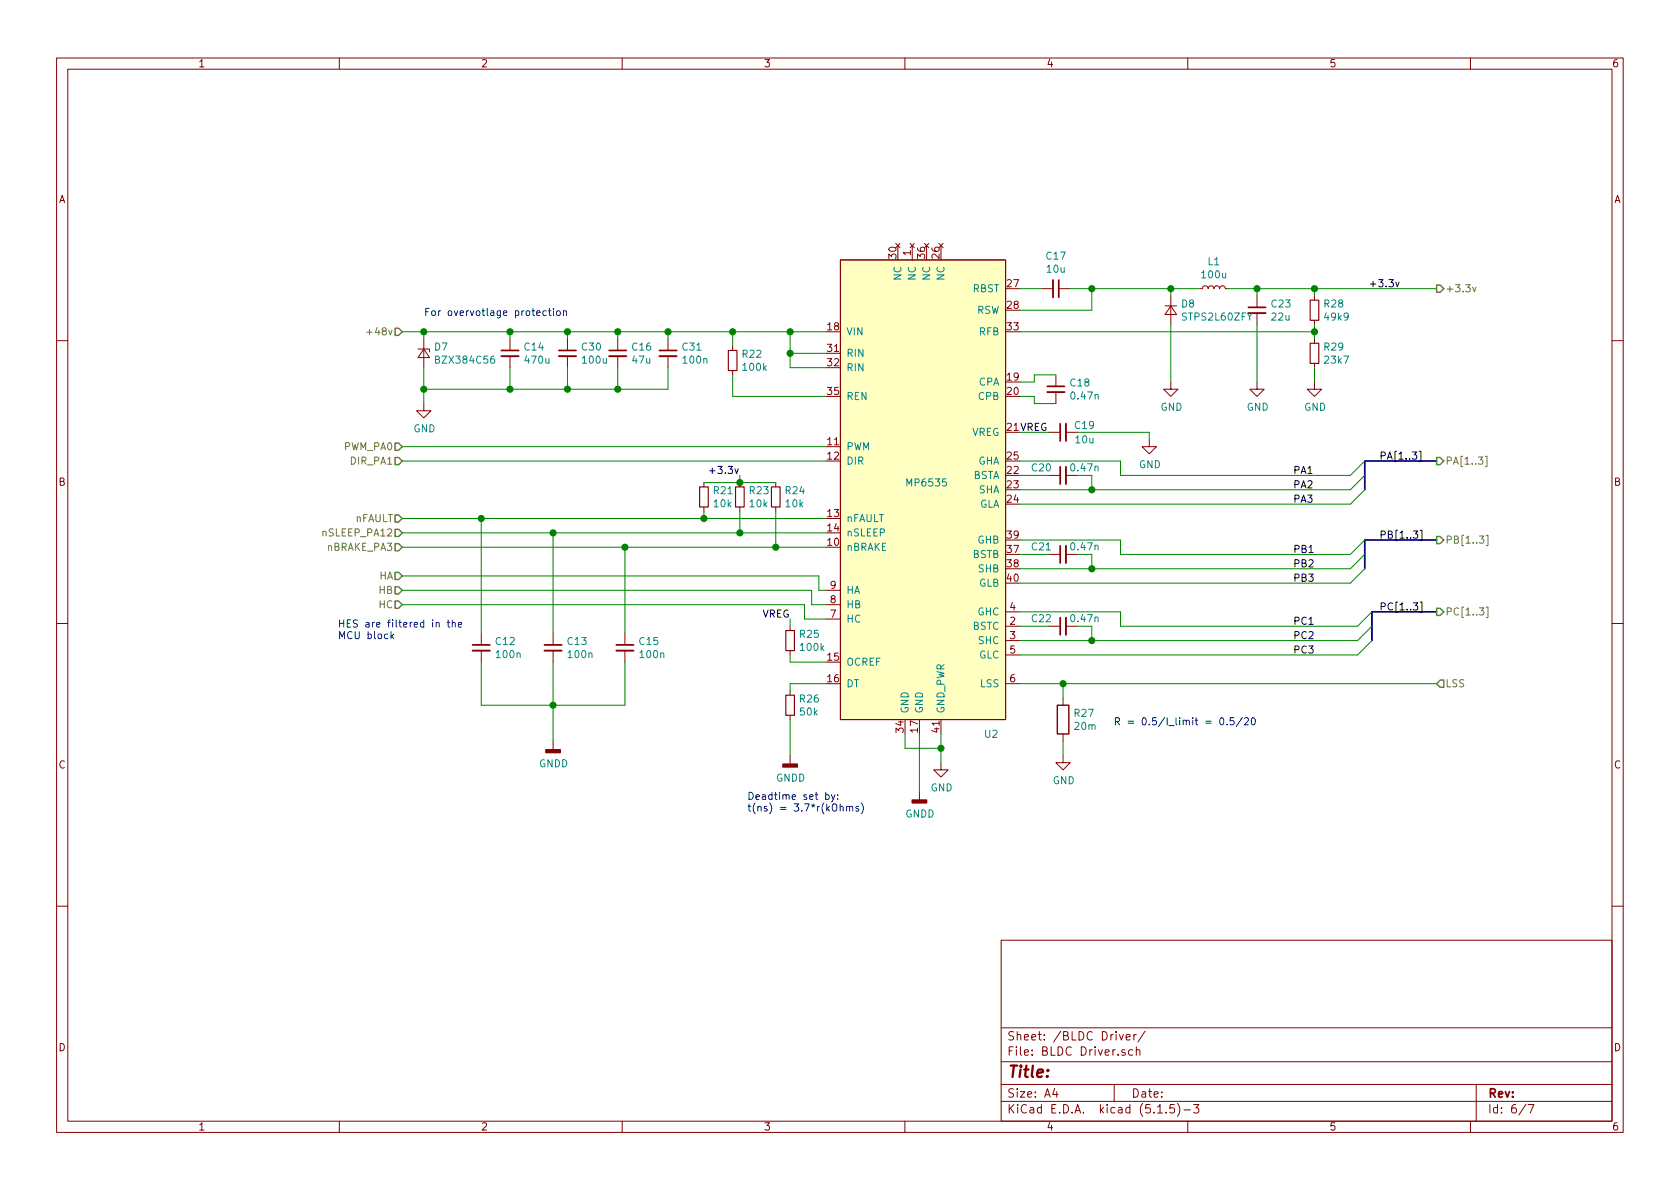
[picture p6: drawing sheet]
EESchema Schematic File Version 4
EELAYER 30 0
EELAYER END
$Descr A4 11693 8268
encoding utf-8
Sheet 6 7
Title ""
Date ""
Rev ""
Comp ""
Comment1 ""
Comment2 ""
Comment3 ""
Comment4 ""
$EndDescr
Text Notes 2950 2200 0    50   ~ 0
For overvotlage protection
Wire Wire Line
	7200 2600 7350 2600
Wire Wire Line
	7200 2650 7200 2600
Wire Wire Line
	7100 2650 7200 2650
$Comp
L power:GND #PWR?
U 1 1
P 2950 2800
AR Path="/5F8D714C" Ref="#PWR?"  Part="1" 
AR Path="/5F8D3A83/5F8D714C" Ref="#PWR0114"  Part="1" 
F 0 "#PWR0114" H 2950 2550 50  0001 C CNN
F 1 "GND" H 2955 2627 50  0000 C CNN
F 2 "" H 2950 2800 50  0001 C CNN
F 3 "" H 2950 2800 50  0001 C CNN
	1    2950 2800
	1    0    0    -1  
$EndComp
$Comp
L power:GND #PWR?
U 1 1
P 7400 5250
AR Path="/5F8D70DF" Ref="#PWR?"  Part="1" 
AR Path="/5F8D3A83/5F8D70DF" Ref="#PWR0115"  Part="1" 
F 0 "#PWR0115" H 7400 5000 50  0001 C CNN
F 1 "GND" H 7405 5077 50  0000 C CNN
F 2 "" H 7400 5250 50  0001 C CNN
F 3 "" H 7400 5250 50  0001 C CNN
	1    7400 5250
	1    0    0    -1  
$EndComp
$Comp
L Device:R R?
U 1 1
P 7400 5000
AR Path="/5F8D70D6" Ref="R?"  Part="1" 
AR Path="/5F8D3A83/5F8D70D6" Ref="R27"  Part="1" 
F 0 "R27" H 7470 5046 50  0000 L CNN
F 1 "20m" H 7470 4955 50  0000 L CNN
F 2 "Resistor_SMD:20m_4W" V 7330 5000 50  0001 C CNN
F 3 "~" H 7400 5000 50  0001 C CNN
	1    7400 5000
	1    0    0    -1  
$EndComp
$Comp
L Driver_FET:MP6535 U2
U 1 1
P 5850 2900
F 0 "U2" H 6900 700 50  0000 C CNN
F 1 "MP6535" H 6450 2450 50  0000 C CNN
F 2 "Package_DFN_QFN:QFN-40-1EP_5x5mm_P0.4mm_EP3.6x3.6mm" H 5850 2900 50  0001 C CNN
F 3 "" H 5850 2900 50  0001 C CNN
	1    5850 2900
	1    0    0    -1  
$EndComp
Text Label 5150 3300 2    50   ~ 0
+3.3v
Wire Wire Line
	7100 3950 7600 3950
Wire Wire Line
	7100 4450 7600 4450
Wire Wire Line
	7600 3300 7600 3400
Wire Wire Line
	7600 3400 7100 3400
Wire Wire Line
	7600 4350 7600 4450
Wire Wire Line
	7400 5150 7400 5250
Wire Wire Line
	5500 4800 5500 4750
Wire Wire Line
	5750 3700 5150 3700
Wire Wire Line
	5750 3800 5400 3800
Wire Wire Line
	5750 4300 5600 4300
Wire Wire Line
	5600 4300 5600 4200
Wire Wire Line
	5750 4200 5650 4200
Wire Wire Line
	5650 4200 5650 4100
Wire Wire Line
	5700 4100 5700 4000
Text Label 5500 4300 2    50   ~ 0
VREG
Wire Wire Line
	5750 4600 5500 4600
Wire Wire Line
	5750 4100 5700 4100
Text Label 7100 3000 0    50   ~ 0
VREG
Text Notes 5200 5650 0    50   ~ 0
Deadtime set by:\nt(ns) = 3.7*r(kOhms)
Wire Wire Line
	5750 2550 5500 2550
Wire Wire Line
	5500 2550 5500 2450
Wire Wire Line
	5750 2450 5500 2450
Connection ~ 5500 2450
Wire Wire Line
	5750 2750 5100 2750
Wire Wire Line
	5500 2450 5500 2300
Wire Wire Line
	5750 2300 5500 2300
Connection ~ 5100 2300
Wire Wire Line
	5100 2400 5100 2300
Connection ~ 5500 2300
Wire Wire Line
	5100 2300 5500 2300
Wire Wire Line
	7100 4750 7400 4750
Wire Wire Line
	7400 4750 7400 4850
Wire Wire Line
	7350 2800 7200 2800
Wire Wire Line
	7200 2800 7200 2750
Wire Wire Line
	7200 2750 7100 2750
$Comp
L power:GND #PWR?
U 1 1
P 9150 2650
AR Path="/5F8D7137" Ref="#PWR?"  Part="1" 
AR Path="/5F8D3A83/5F8D7137" Ref="#PWR0117"  Part="1" 
F 0 "#PWR0117" H 9150 2400 50  0001 C CNN
F 1 "GND" H 9155 2477 50  0000 C CNN
F 2 "" H 9150 2650 50  0001 C CNN
F 3 "" H 9150 2650 50  0001 C CNN
	1    9150 2650
	1    0    0    -1  
$EndComp
Connection ~ 7600 4450
Wire Wire Line
	7100 4050 9400 4050
Wire Wire Line
	7600 3850 7600 3950
Wire Wire Line
	7600 3950 9400 3950
Connection ~ 7600 3950
Wire Wire Line
	7100 3750 7800 3750
Wire Wire Line
	7100 3500 9400 3500
Wire Bus Line
	9550 4250 10000 4250
Entry Wire Line
	9550 4450 9450 4550
Entry Wire Line
	9550 4250 9450 4350
Wire Wire Line
	7100 4250 7800 4250
Wire Wire Line
	7600 4450 9450 4450
Wire Wire Line
	7100 4550 9450 4550
Text HLabel 10000 4250 2    50   Output ~ 0
PC[1..3]
Wire Bus Line
	9500 3750 10000 3750
Entry Wire Line
	9500 3950 9400 4050
Entry Wire Line
	9500 3850 9400 3950
Entry Wire Line
	9500 3750 9400 3850
Text HLabel 10000 3750 2    50   Output ~ 0
PB[1..3]
Entry Wire Line
	9500 3400 9400 3500
Entry Wire Line
	9500 3300 9400 3400
Entry Wire Line
	9500 3200 9400 3300
Text HLabel 10000 3200 2    50   Output ~ 0
PA[1..3]
Wire Wire Line
	7600 3400 9400 3400
Connection ~ 7600 3400
Text Label 9000 3300 0    50   ~ 0
PA1
Text Label 9000 3400 0    50   ~ 0
PA2
Text Label 9000 3500 0    50   ~ 0
PA3
Text Label 9600 3200 0    50   ~ 0
PA[1..3]
Text Label 9000 3850 0    50   ~ 0
PB1
Text Label 9000 3950 0    50   ~ 0
PB2
Text Label 9000 4050 0    50   ~ 0
PB3
Text Label 9000 4350 0    50   ~ 0
PC1
Text Label 9000 4450 0    50   ~ 0
PC2
Text Label 9000 4550 0    50   ~ 0
PC3
Text Label 9600 3750 0    50   ~ 0
PB[1..3]
Text Label 9600 4250 0    50   ~ 0
PC[1..3]
Wire Wire Line
	5500 4750 5750 4750
Wire Wire Line
	7600 2150 7100 2150
$Comp
L power:GND #PWR?
U 1 1
P 8000 3050
AR Path="/5FFAD48C" Ref="#PWR?"  Part="1" 
AR Path="/5F8D3A83/5FFAD48C" Ref="#PWR0118"  Part="1" 
F 0 "#PWR0118" H 8000 2800 50  0001 C CNN
F 1 "GND" H 8005 2877 50  0000 C CNN
F 2 "" H 8000 3050 50  0001 C CNN
F 3 "" H 8000 3050 50  0001 C CNN
	1    8000 3050
	1    0    0    -1  
$EndComp
Wire Wire Line
	8000 3050 8000 3000
Wire Wire Line
	7800 3200 7800 3300
Wire Wire Line
	7800 3300 9400 3300
Wire Wire Line
	7800 3200 7100 3200
Wire Wire Line
	7800 3750 7800 3850
Wire Wire Line
	7800 3850 9400 3850
Wire Wire Line
	7800 4250 7800 4350
Wire Wire Line
	7800 4350 9450 4350
Connection ~ 7600 2000
Wire Wire Line
	7600 2000 7600 2150
$Comp
L power:GND #PWR?
U 1 1
P 8750 2650
AR Path="/60024AF2" Ref="#PWR?"  Part="1" 
AR Path="/5F8D3A83/60024AF2" Ref="#PWR0119"  Part="1" 
F 0 "#PWR0119" H 8750 2400 50  0001 C CNN
F 1 "GND" H 8755 2477 50  0000 C CNN
F 2 "" H 8750 2650 50  0001 C CNN
F 3 "" H 8750 2650 50  0001 C CNN
	1    8750 2650
	1    0    0    -1  
$EndComp
$Comp
L power:GND #PWR?
U 1 1
P 8150 2650
AR Path="/5FF8D624" Ref="#PWR?"  Part="1" 
AR Path="/5F8D3A83/5FF8D624" Ref="#PWR0120"  Part="1" 
F 0 "#PWR0120" H 8150 2400 50  0001 C CNN
F 1 "GND" H 8155 2477 50  0000 C CNN
F 2 "" H 8150 2650 50  0001 C CNN
F 3 "" H 8150 2650 50  0001 C CNN
	1    8150 2650
	1    0    0    -1  
$EndComp
Wire Wire Line
	9150 2000 10000 2000
Connection ~ 9150 2000
Text Label 9750 2000 2    50   ~ 0
+3.3v
Text HLabel 10000 2000 2    50   Output ~ 0
+3.3v
Text Notes 7750 5050 0    50   ~ 0
R = 0.5/I_limit = 0.5/20
Wire Wire Line
	7400 4750 10000 4750
Connection ~ 7400 4750
Text HLabel 10000 4750 2    50   Input ~ 0
LSS
$Comp
L Device:R_Small R23
U 1 1
P 5150 3450
F 0 "R23" H 5209 3496 50  0000 L CNN
F 1 "10k" H 5209 3405 50  0000 L CNN
F 2 "Resistor_SMD:R_0805_2012Metric_Pad1.15x1.40mm_HandSolder" H 5150 3450 50  0001 C CNN
F 3 "~" H 5150 3450 50  0001 C CNN
	1    5150 3450
	1    0    0    -1  
$EndComp
$Comp
L Device:R_Small R24
U 1 1
P 5400 3450
F 0 "R24" H 5459 3496 50  0000 L CNN
F 1 "10k" H 5459 3405 50  0000 L CNN
F 2 "Resistor_SMD:R_0805_2012Metric_Pad1.15x1.40mm_HandSolder" H 5400 3450 50  0001 C CNN
F 3 "~" H 5400 3450 50  0001 C CNN
	1    5400 3450
	1    0    0    -1  
$EndComp
$Comp
L Device:R_Small R21
U 1 1
P 4900 3450
F 0 "R21" H 4959 3496 50  0000 L CNN
F 1 "10k" H 4959 3405 50  0000 L CNN
F 2 "Resistor_SMD:R_0805_2012Metric_Pad1.15x1.40mm_HandSolder" H 4900 3450 50  0001 C CNN
F 3 "~" H 4900 3450 50  0001 C CNN
	1    4900 3450
	1    0    0    -1  
$EndComp
Wire Wire Line
	4900 3550 4900 3600
Connection ~ 4900 3600
Wire Wire Line
	4900 3600 5750 3600
Wire Wire Line
	5150 3550 5150 3700
Connection ~ 5150 3700
Wire Wire Line
	5400 3550 5400 3800
Connection ~ 5400 3800
Wire Wire Line
	5150 3350 5150 3300
Wire Wire Line
	5150 3350 4900 3350
Connection ~ 5150 3350
Wire Wire Line
	5150 3350 5400 3350
$Comp
L Device:R_Small R22
U 1 1
P 5100 2500
F 0 "R22" H 5159 2546 50  0000 L CNN
F 1 "100k" H 5159 2455 50  0000 L CNN
F 2 "Resistor_SMD:R_0805_2012Metric_Pad1.15x1.40mm_HandSolder" H 5100 2500 50  0001 C CNN
F 3 "~" H 5100 2500 50  0001 C CNN
	1    5100 2500
	1    0    0    -1  
$EndComp
Wire Wire Line
	5100 2600 5100 2750
$Comp
L Device:R_Small R25
U 1 1
P 5500 4450
F 0 "R25" H 5559 4496 50  0000 L CNN
F 1 "100k" H 5559 4405 50  0000 L CNN
F 2 "Resistor_SMD:R_0805_2012Metric_Pad1.15x1.40mm_HandSolder" H 5500 4450 50  0001 C CNN
F 3 "~" H 5500 4450 50  0001 C CNN
	1    5500 4450
	1    0    0    -1  
$EndComp
Wire Wire Line
	5500 4300 5500 4350
Wire Wire Line
	5500 4600 5500 4550
$Comp
L Device:R_Small R26
U 1 1
P 5500 4900
F 0 "R26" H 5559 4946 50  0000 L CNN
F 1 "50k" H 5559 4855 50  0000 L CNN
F 2 "Resistor_SMD:R_0805_2012Metric_Pad1.15x1.40mm_HandSolder" H 5500 4900 50  0001 C CNN
F 3 "~" H 5500 4900 50  0001 C CNN
	1    5500 4900
	1    0    0    -1  
$EndComp
Wire Wire Line
	5500 5000 5500 5250
$Comp
L Device:R_Small R28
U 1 1
P 9150 2150
F 0 "R28" H 9209 2196 50  0000 L CNN
F 1 "49k9" H 9209 2105 50  0000 L CNN
F 2 "Resistor_SMD:R_0805_2012Metric_Pad1.15x1.40mm_HandSolder" H 9150 2150 50  0001 C CNN
F 3 "~" H 9150 2150 50  0001 C CNN
	1    9150 2150
	1    0    0    -1  
$EndComp
$Comp
L Device:R_Small R29
U 1 1
P 9150 2450
F 0 "R29" H 9209 2496 50  0000 L CNN
F 1 "23k7" H 9209 2405 50  0000 L CNN
F 2 "Resistor_SMD:R_0805_2012Metric_Pad1.15x1.40mm_HandSolder" H 9150 2450 50  0001 C CNN
F 3 "~" H 9150 2450 50  0001 C CNN
	1    9150 2450
	1    0    0    -1  
$EndComp
Wire Wire Line
	9150 2300 9150 2350
Wire Wire Line
	9150 2250 9150 2300
Connection ~ 9150 2300
Wire Wire Line
	9150 2000 9150 2050
Wire Wire Line
	9150 2550 9150 2650
$Comp
L Device:D_Small D8
U 1 1
P 8150 2150
F 0 "D8" V 8104 2218 50  0000 L CNN
F 1 "STPS2L60ZFY" V 8195 2218 50  0000 L CNN
F 2 "Diode_SMD:D_SOD-123" V 8150 2150 50  0001 C CNN
F 3 "~" V 8150 2150 50  0001 C CNN
	1    8150 2150
	0    1    1    0   
$EndComp
Wire Wire Line
	7600 2000 8150 2000
Wire Wire Line
	8150 2250 8150 2650
Wire Wire Line
	8150 2050 8150 2000
Connection ~ 8150 2000
Wire Wire Line
	8150 2000 8350 2000
$Comp
L Device:C_Small C23
U 1 1
P 8750 2150
F 0 "C23" H 8842 2196 50  0000 L CNN
F 1 "22u" H 8842 2105 50  0000 L CNN
F 2 "Capacitor_SMD:C_0805_2012Metric_Pad1.15x1.40mm_HandSolder" H 8750 2150 50  0001 C CNN
F 3 "~" H 8750 2150 50  0001 C CNN
	1    8750 2150
	1    0    0    -1  
$EndComp
Wire Wire Line
	8550 2000 8750 2000
Wire Wire Line
	8750 2250 8750 2650
Wire Wire Line
	8750 2050 8750 2000
Connection ~ 8750 2000
Wire Wire Line
	8750 2000 9150 2000
$Comp
L Device:C_Small C17
U 1 1
P 7350 2000
F 0 "C17" V 7121 2000 50  0000 C CNN
F 1 "10u" V 7212 2000 50  0000 C CNN
F 2 "Capacitor_SMD:C_0805_2012Metric_Pad1.15x1.40mm_HandSolder" H 7350 2000 50  0001 C CNN
F 3 "~" H 7350 2000 50  0001 C CNN
	1    7350 2000
	0    1    1    0   
$EndComp
Wire Wire Line
	7100 2000 7250 2000
Wire Wire Line
	7450 2000 7600 2000
$Comp
L Device:C_Small C18
U 1 1
P 7350 2700
F 0 "C18" H 7442 2746 50  0000 L CNN
F 1 "0.47n" H 7442 2655 50  0000 L CNN
F 2 "Capacitor_SMD:C_0805_2012Metric_Pad1.15x1.40mm_HandSolder" H 7350 2700 50  0001 C CNN
F 3 "~" H 7350 2700 50  0001 C CNN
	1    7350 2700
	1    0    0    -1  
$EndComp
$Comp
L Device:C_Small C19
U 1 1
P 7400 3000
F 0 "C19" V 7350 2850 50  0000 C CNN
F 1 "10u" V 7450 2850 50  0000 C CNN
F 2 "Capacitor_SMD:C_0805_2012Metric_Pad1.15x1.40mm_HandSolder" H 7400 3000 50  0001 C CNN
F 3 "~" H 7400 3000 50  0001 C CNN
	1    7400 3000
	0    -1   1    0   
$EndComp
Wire Wire Line
	7100 3000 7300 3000
Wire Wire Line
	7500 3000 8000 3000
$Comp
L Device:C_Small C20
U 1 1
P 7400 3300
F 0 "C20" V 7450 3450 50  0000 C CNN
F 1 "0.47n" V 7450 3150 50  0000 C CNN
F 2 "Capacitor_SMD:C_0805_2012Metric_Pad1.15x1.40mm_HandSolder" H 7400 3300 50  0001 C CNN
F 3 "~" H 7400 3300 50  0001 C CNN
	1    7400 3300
	0    -1   -1   0   
$EndComp
Wire Wire Line
	7500 3300 7600 3300
Wire Wire Line
	7100 3300 7300 3300
$Comp
L Device:C_Small C21
U 1 1
P 7400 3850
F 0 "C21" V 7450 4000 50  0000 C CNN
F 1 "0.47n" V 7450 3700 50  0000 C CNN
F 2 "Capacitor_SMD:C_0805_2012Metric_Pad1.15x1.40mm_HandSolder" H 7400 3850 50  0001 C CNN
F 3 "~" H 7400 3850 50  0001 C CNN
	1    7400 3850
	0    -1   -1   0   
$EndComp
Wire Wire Line
	7500 3850 7600 3850
Wire Wire Line
	7100 3850 7300 3850
$Comp
L Device:C_Small C22
U 1 1
P 7400 4350
F 0 "C22" V 7450 4500 50  0000 C CNN
F 1 "0.47n" V 7450 4200 50  0000 C CNN
F 2 "Capacitor_SMD:C_0805_2012Metric_Pad1.15x1.40mm_HandSolder" H 7400 4350 50  0001 C CNN
F 3 "~" H 7400 4350 50  0001 C CNN
	1    7400 4350
	0    -1   -1   0   
$EndComp
Wire Wire Line
	7100 4350 7300 4350
Wire Wire Line
	7500 4350 7600 4350
Wire Wire Line
	7100 2300 9150 2300
$Comp
L Device:D_Zener_Small D7
U 1 1
P 2950 2450
F 0 "D7" V 2904 2518 50  0000 L CNN
F 1 "BZX384C56" V 2995 2518 50  0000 L CNN
F 2 "Diode_SMD:D_SOD-323" V 2950 2450 50  0001 C CNN
F 3 "~" V 2950 2450 50  0001 C CNN
	1    2950 2450
	0    1    1    0   
$EndComp
Wire Wire Line
	2950 2350 2950 2300
Connection ~ 2950 2300
Wire Wire Line
	2950 2300 3550 2300
$Comp
L Device:C_Small C14
U 1 1
P 3550 2450
F 0 "C14" H 3642 2496 50  0000 L CNN
F 1 "470u" H 3642 2405 50  0000 L CNN
F 2 "Capacitor_SMD:CP_Elec_16x17.5" H 3550 2450 50  0001 C CNN
F 3 "~" H 3550 2450 50  0001 C CNN
	1    3550 2450
	1    0    0    -1  
$EndComp
$Comp
L Device:C_Small C16
U 1 1
P 4300 2450
F 0 "C16" H 4392 2496 50  0000 L CNN
F 1 "47u" H 4392 2405 50  0000 L CNN
F 2 "Capacitor_SMD:CP_Elec_8x10" H 4300 2450 50  0001 C CNN
F 3 "~" H 4300 2450 50  0001 C CNN
	1    4300 2450
	1    0    0    -1  
$EndComp
Wire Wire Line
	3550 2550 3550 2700
Wire Wire Line
	3550 2350 3550 2300
Connection ~ 3550 2300
Wire Wire Line
	3550 2300 3950 2300
Wire Wire Line
	4300 2550 4300 2700
Wire Wire Line
	4300 2350 4300 2300
Connection ~ 4300 2300
Wire Wire Line
	4300 2300 4650 2300
$Comp
L power:GND #PWR?
U 1 1
P 6550 5300
AR Path="/5F980A45" Ref="#PWR?"  Part="1" 
AR Path="/5F8D3A83/5F980A45" Ref="#PWR0121"  Part="1" 
F 0 "#PWR0121" H 6550 5050 50  0001 C CNN
F 1 "GND" H 6555 5127 50  0000 C CNN
F 2 "" H 6550 5300 50  0001 C CNN
F 3 "" H 6550 5300 50  0001 C CNN
	1    6550 5300
	1    0    0    -1  
$EndComp
Wire Wire Line
	2800 2300 2950 2300
Wire Wire Line
	5400 3800 4350 3800
Wire Wire Line
	2800 3600 3350 3600
Text HLabel 2800 3600 0    50   Input ~ 0
nFAULT
Text HLabel 2800 2300 0    50   Input ~ 0
+48v
Wire Wire Line
	2800 3100 5750 3100
Text HLabel 2800 3200 0    50   Input ~ 0
DIR_PA1
Text HLabel 2800 3100 0    50   Input ~ 0
PWM_PA0
Text HLabel 2800 3800 0    50   Input ~ 0
nBRAKE_PA3
Text HLabel 2800 3700 0    50   Input ~ 0
nSLEEP_PA12
Text HLabel 2800 4000 0    50   Input ~ 0
HA
Text HLabel 2800 4100 0    50   Input ~ 0
HB
Text HLabel 2800 4200 0    50   Input ~ 0
HC
Wire Wire Line
	2800 3200 5750 3200
Wire Wire Line
	2800 4000 5700 4000
Wire Wire Line
	2800 4100 5650 4100
Wire Wire Line
	2800 4200 5600 4200
$Comp
L Device:C_Small C12
U 1 1
P 3350 4500
F 0 "C12" H 3442 4546 50  0000 L CNN
F 1 "100n" H 3442 4455 50  0000 L CNN
F 2 "Capacitor_SMD:C_0805_2012Metric_Pad1.15x1.40mm_HandSolder" H 3350 4500 50  0001 C CNN
F 3 "~" H 3350 4500 50  0001 C CNN
	1    3350 4500
	1    0    0    -1  
$EndComp
$Comp
L Device:C_Small C13
U 1 1
P 3850 4500
F 0 "C13" H 3942 4546 50  0000 L CNN
F 1 "100n" H 3942 4455 50  0000 L CNN
F 2 "Capacitor_SMD:C_0805_2012Metric_Pad1.15x1.40mm_HandSolder" H 3850 4500 50  0001 C CNN
F 3 "~" H 3850 4500 50  0001 C CNN
	1    3850 4500
	1    0    0    -1  
$EndComp
$Comp
L Device:C_Small C15
U 1 1
P 4350 4500
F 0 "C15" H 4442 4546 50  0000 L CNN
F 1 "100n" H 4442 4455 50  0000 L CNN
F 2 "Capacitor_SMD:C_0805_2012Metric_Pad1.15x1.40mm_HandSolder" H 4350 4500 50  0001 C CNN
F 3 "~" H 4350 4500 50  0001 C CNN
	1    4350 4500
	1    0    0    -1  
$EndComp
Wire Wire Line
	3350 4400 3350 3600
Connection ~ 3350 3600
Wire Wire Line
	3350 3600 4900 3600
Wire Wire Line
	3850 4400 3850 3700
Wire Wire Line
	2800 3700 3850 3700
Connection ~ 3850 3700
Wire Wire Line
	3850 3700 5150 3700
Wire Wire Line
	4350 4400 4350 3800
Connection ~ 4350 3800
Wire Wire Line
	4350 3800 2800 3800
Wire Wire Line
	3350 4600 3350 4900
Wire Wire Line
	3350 4900 3850 4900
Wire Wire Line
	4350 4900 4350 4600
Connection ~ 3850 4900
Wire Wire Line
	3850 4900 4350 4900
Wire Wire Line
	3850 4600 3850 4900
Wire Wire Line
	3850 4900 3850 5150
Text Notes 2350 4450 0    50   ~ 0
HES are filtered in the\nMCU block
Wire Wire Line
	3550 2700 3950 2700
Wire Wire Line
	2950 2550 2950 2700
Wire Wire Line
	2950 2800 2950 2700
Wire Wire Line
	2950 2700 3550 2700
Connection ~ 3550 2700
Connection ~ 2950 2700
$Comp
L Device:C_Small C30
U 1 1
P 3950 2450
F 0 "C30" H 4042 2496 50  0000 L CNN
F 1 "100u" H 4042 2405 50  0000 L CNN
F 2 "Capacitor_SMD:CP_Elec_16x17.5" H 3950 2450 50  0001 C CNN
F 3 "~" H 3950 2450 50  0001 C CNN
	1    3950 2450
	1    0    0    -1  
$EndComp
Wire Wire Line
	3950 2350 3950 2300
Connection ~ 3950 2300
Wire Wire Line
	3950 2300 4300 2300
Wire Wire Line
	3950 2550 3950 2700
Connection ~ 3950 2700
$Comp
L Device:C_Small C31
U 1 1
P 4650 2450
F 0 "C31" H 4742 2496 50  0000 L CNN
F 1 "100n" H 4742 2405 50  0000 L CNN
F 2 "Capacitor_SMD:C_0805_2012Metric_Pad1.15x1.40mm_HandSolder" H 4650 2450 50  0001 C CNN
F 3 "~" H 4650 2450 50  0001 C CNN
	1    4650 2450
	1    0    0    -1  
$EndComp
Wire Wire Line
	4650 2350 4650 2300
Connection ~ 4650 2300
Wire Wire Line
	4650 2300 5100 2300
Wire Wire Line
	4650 2550 4650 2700
Wire Wire Line
	3950 2700 4300 2700
Connection ~ 4300 2700
Wire Wire Line
	4300 2700 4650 2700
$Comp
L Device:L_Small L1
U 1 1
P 8450 2000
F 0 "L1" V 8635 2000 50  0000 C CNN
F 1 "100u" V 8544 2000 50  0000 C CNN
F 2 "Inductor_SMD:L_10.4x10.4_H4.8" H 8450 2000 50  0001 C CNN
F 3 "https://datasheet.lcsc.com/szlcsc/1908011202_Chilisin-Elec-SLF1045T-101M-N_C329818.pdf" H 8450 2000 50  0001 C CNN
	1    8450 2000
	0    -1   -1   0   
$EndComp
Entry Wire Line
	9550 4350 9450 4450
Wire Bus Line
	9500 3200 10000 3200
$Comp
L power:GNDD #PWR0134
U 1 1
P 3850 5150
F 0 "#PWR0134" H 3850 4900 50  0001 C CNN
F 1 "GNDD" H 3854 4995 50  0000 C CNN
F 2 "" H 3850 5150 50  0001 C CNN
F 3 "" H 3850 5150 50  0001 C CNN
	1    3850 5150
	1    0    0    -1  
$EndComp
$Comp
L power:GNDD #PWR0135
U 1 1
P 5500 5250
F 0 "#PWR0135" H 5500 5000 50  0001 C CNN
F 1 "GNDD" H 5504 5095 50  0000 C CNN
F 2 "" H 5500 5250 50  0001 C CNN
F 3 "" H 5500 5250 50  0001 C CNN
	1    5500 5250
	1    0    0    -1  
$EndComp
$Comp
L power:GNDD #PWR0136
U 1 1
P 6400 5500
F 0 "#PWR0136" H 6400 5250 50  0001 C CNN
F 1 "GNDD" H 6404 5345 50  0000 C CNN
F 2 "" H 6400 5500 50  0001 C CNN
F 3 "" H 6400 5500 50  0001 C CNN
	1    6400 5500
	1    0    0    -1  
$EndComp
Wire Wire Line
	6550 5100 6550 5200
Wire Wire Line
	6400 5100 6400 5500
Wire Wire Line
	6550 5200 6300 5200
Wire Wire Line
	6300 5200 6300 5100
Connection ~ 6550 5200
Wire Wire Line
	6550 5200 6550 5300
Wire Bus Line
	9500 3200 9500 3400
Wire Bus Line
	9500 3750 9500 3950
Wire Bus Line
	9550 4250 9550 4450
$EndSCHEMATC
